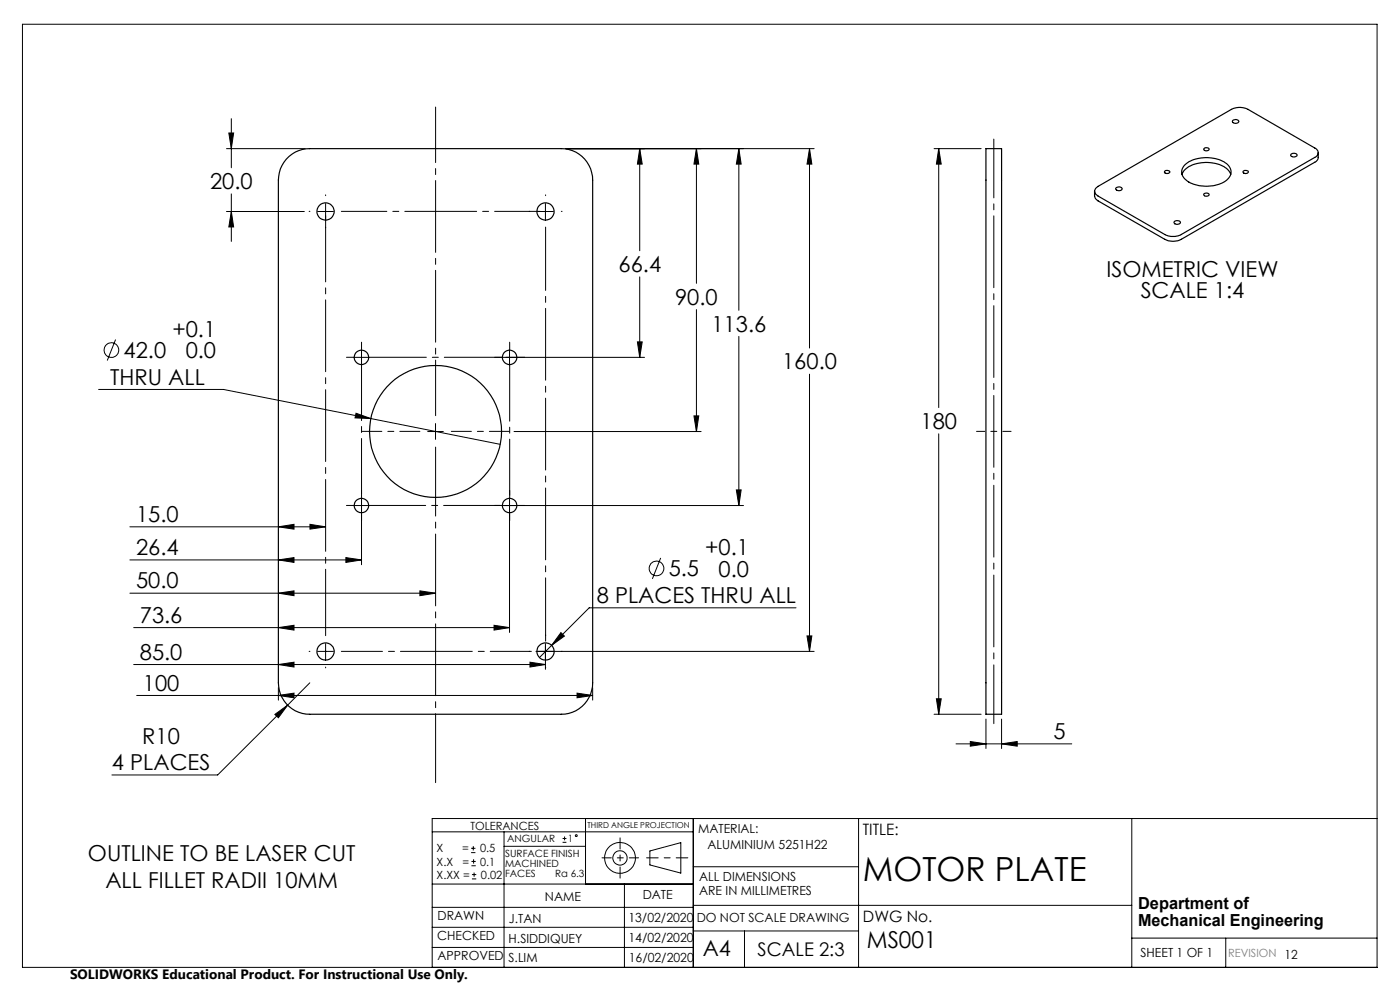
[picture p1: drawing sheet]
<svg xmlns="http://www.w3.org/2000/svg" width="297mm" height="210mm" viewBox="0 0 297 210" stroke-linecap="round" stroke-linejoin="round" font-family="sans-serif">
<g fill="none" stroke="#000" stroke-width=".21">
<path d="M4.8 5.1h287.3v200.1h-287.3zM48 31.5h16.7M48.5 28.2h1.1l-.5 3.3zM49.1 25.2v10.4M120.1 31.5h52.6M135.7 31.5l.5 3.3h-1zM135.7 31.5v21.7M147.7 31.5l.5 3.3h-1zM147.7 31.5v28.6M156.7 31.5l.5 3.3h-1zM156.7 31.5v34.3M171.7 31.5l.5 3.3h-1z"/>
<path d="M171.7 31.5v42.3M198.2 31.5h9.9M199.1 31.5l.6 3.3h-1.1zM199.1 31.5v55M48 44.9h16.6M49.1 44.9l.5 3.2h-1.1zM49.1 41.1v10.1M67.4 44.9h3.3M69.1 43.2v3.3M114.1 44.9h3.3M115.7 43.2v3.3M135.7 58.7v17.1"/>
<path d="M24.5 72l-1.7 4.5M75 75.8h3.4M76.7 74.1v3.4M106.4 75.8h30.3M108.1 74.1v3.4M135.2 72.5h1l-.5 3.3zM147.7 65.7v25.8M156.7 71.4v35.8M171.7 79.4v58.8M20.9 82.6h26.5l58.7 11.7M75.5 87.7l3.2 1.1-3.4-.2zM90.7 91.5h3.4"/>
<path d="M92.4 89.8v3.4M109 91.5h39.7M147.2 88.2h1l-.5 3.3zM199.1 92v59.5M27.6 111.8h41.5M27.6 118.8h49.1M59.1 111.8l3.3-.6v1zM59.1 118.8l3.3-.5v1zM65.8 111.2l3.3 .6-3.3 .4zM73.4 118.3l3.3 .5-3.3 .5zM75 107.2h3.4M76.7 105.6v14.2"/>
<path d="M108.1 105.6v28.6M140.2 118.3l-1.8 4.5M156.2 103.9h1l-.5 3.3zM157.7 107.2h-51.3M27.6 125.8h64.8M28.4 133.1h79.7M59.1 125.8l3.3-.5v1.1zM59.1 133.1l3.3-.5v1.1zM67.4 138.2h3.3M69.1 136.5v3.4M89.1 125.3l3.3 .5-3.3 .6zM104.8 132.6l3.3 .5-3.3 .6z"/>
<path d="M113.7 138.2h59M115.7 136.5v5.5M119 134.2l.7 .7-2.7 2zM168.9 128.9h-43.9l-10.6 10.6M171.2 134.9h1l-.5 3.3zM28.4 141h87.3M29 147.5h96.7M58.3 151.5l2.7-1.9-1.9 2.7zM59.1 147.5l3.3-.5v1zM59.1 145.9v2.6M59.1 141l3.3-.5v1zM61 149.6l-14.8 14.8h-22.5"/>
<path d="M65.7 144.8l-4.7 4.8M112.4 140.5l3.3 .5-3.3 .5zM122.4 147l3.3 .5-3.3 .5zM125.7 145.9v2.6M198.2 151.5h9.9M198.6 148.2h1.1l-.6 3.3zM202.8 157.8h24.6M205.8 157.3l3.4 .5-3.4 .5zM209.2 152.5v6.3M212.5 157.8l3.3-.5v1zM212.5 152.5v6.3M91.7 176.5h55.4"/>
<path d="M99.9 179.9h1M100.4 179.5v.9M106.9 176.5v28.7M106.9 179.5h17.3M119.3 178.7h.9M119.3 177.9h.9M119.8 177.4v.9M124.2 173.6v13.9M147.1 173.6v31.6M182.1 173.6v31.6M240.1 173.6v31.6M292.1 173.6h-200.4v31.6"/>
<path d="M91.7 196.7h55.4M91.7 192.5h55.4M91.7 187.5h55.4M99.9 180.9h1M100 183.6h.9M100 182.7h.9M100.1 186.4h.9M100.1 185.5h.9M100.5 182.3v.9M100.6 185.1v.9M132.5 187.5v17.7M137.9 180.5l6.5-1.8v6.5l-6.5-1.7z"/>
<path d="M147.1 183.9h35M147.1 197.5h35M147.1 192h93M157.9 197.5v7.7M240.1 199h52M260 199v6.2M91.7 201h55.4"/>
<circle cx="23.6" cy="74.3" r="1.56"/>
<circle cx="139.3" cy="120.6" r="1.56"/>
<circle cx="122.2" cy="177.3" r=".2"/>
<circle cx="131.5" cy="182" r="1.52"/>
<circle cx="131.5" cy="182" r="3.3"/>
</g>
<path d="M145.9 182h-8.7" fill="none" stroke="#000" stroke-width=".21" stroke-dasharray="15.2 1.3 1.3 1.3" stroke-dashoffset="12.8"/>
<path d="M131.5 177.7v8.6" fill="none" stroke="#000" stroke-width=".21" stroke-dasharray="15.2 1.3 1.3 1.3" stroke-dashoffset="12.9"/>
<path d="M127.7 182h7.8" fill="none" stroke="#000" stroke-width=".21" stroke-dasharray="15.2 1.3 1.3 1.3" stroke-dashoffset="13.3"/>
<g fill="none" stroke="#000" stroke-width=".21" stroke-dasharray="15.2 1.3 1.3 1.3">
<path d="M65.7 44.8h-.1M69.1 41.5v-.2M69.1 48.2v.1M112.4 44.8h-.2M115.7 41.5v-.2M119.1 44.8h.1M75 75.8h-1.5M76.7 74.1v-1.5M106.5 75.8h-1.6M108.1 74.1v-1.5M109.8 75.8h1.5M75 107.2h-1.5"/>
<path d="M76.7 105.6v-1.6M76.7 108.9v1.5M106.5 107.2h-1.6M108.1 105.6v-1.6M108.1 108.9v1.5M109.8 107.2h1.5M65.7 138.2h-.1M112.4 138.2h-.2M115.7 134.8v-.1M119.1 138.2h.1M69.1 141.5v.2M115.7 141.5v.2"/>
</g>
<path d="M72.4 44.8h42.2" fill="none" stroke="#000" stroke-width=".21" stroke-dasharray="15.2 1.3 1.3 1.3" stroke-dashoffset="5.6"/>
<path d="M115.7 48.2v87.8" fill="none" stroke="#000" stroke-width=".21" stroke-dasharray="15.2 1.3 1.3 1.3" stroke-dashoffset="1.8"/>
<path d="M76.7 77.5v27.3M92.4 88.2v-65.5" fill="none" stroke="#000" stroke-width=".21" stroke-dasharray="15.2 1.3 1.3 1.3" stroke-dashoffset="3.5"/>
<path d="M89.1 91.5h-12.4M95.7 91.5h12.4" fill="none" stroke="#000" stroke-width=".21" stroke-dasharray="15.2 1.3 1.3 1.3" stroke-dashoffset="11"/>
<path d="M92.4 94.8v71.2" fill="none" stroke="#000" stroke-width=".21" stroke-dasharray="15.2 1.3 1.3 1.3" stroke-dashoffset=".6"/>
<path d="M78.4 75.8h27.9" fill="none" stroke="#000" stroke-width=".21" stroke-dasharray="15.2 1.3 1.3 1.3" stroke-dashoffset="3.2"/>
<path d="M108.1 77.5v27.5" fill="none" stroke="#000" stroke-width=".21" stroke-dasharray="15.2 1.3 1.3 1.3" stroke-dashoffset="3.4"/>
<path d="M78.4 107.2h27.7" fill="none" stroke="#000" stroke-width=".21" stroke-dasharray="15.2 1.3 1.3 1.3" stroke-dashoffset="3.3"/>
<path d="M69.1 134.8v-89.1" fill="none" stroke="#000" stroke-width=".21" stroke-dasharray="15.2 1.3 1.3 1.3" stroke-dashoffset="1.2"/>
<path d="M72.4 138.2h40.3" fill="none" stroke="#000" stroke-width=".21" stroke-dasharray="15.2 1.3 1.3 1.3" stroke-dashoffset="6.5"/>
<path d="M214.5 91.5h-7.3" fill="none" stroke="#000" stroke-width=".21" stroke-dasharray="15.2 1.3 1.3 1.3" stroke-dashoffset="13.5"/>
<path d="M210.8 153.5v-124" fill="none" stroke="#000" stroke-width=".21" stroke-dasharray="15.2 1.3 1.3 1.3" stroke-dashoffset="2.8"/>
<g fill="#000">
<path d="M75.5 87.7l-.2 .9 3.4 .2zM58.3 151.5l.8 .8 1.9-2.7zM119 134.2l-2 2.7 2.7-2zM49.1 44.9l.5 3.2h-1.1zM48.5 28.2h1.1l-.5 3.3zM135.7 31.5l.5 3.3h-1zM135.2 72.5h1l-.5 3.3zM147.2 88.2h1l-.5 3.3zM147.7 31.5l.5 3.3h-1zM156.7 31.5l.5 3.3h-1zM156.2 103.9h1l-.5 3.3zM171.7 31.5l.5 3.3h-1zM171.2 134.9h1l-.5 3.3zM199.1 31.5l.6 3.3h-1.1zM198.6 148.2h1.1l-.6 3.3zM205.8 157.3l3.4 .5-3.4 .5zM212.5 157.8l3.3-.5v1z"/>
<path d="M65.8 111.2l3.3 .6-3.3 .4zM59.1 111.8l3.3-.6v1zM73.4 118.3l3.3 .5-3.3 .5zM59.1 118.8l3.3-.5v1zM89.1 125.3l3.3 .5-3.3 .6zM59.1 125.8l3.3-.5v1.1zM104.8 132.6l3.3 .5-3.3 .6zM59.1 133.1l3.3-.5v1.1zM112.4 140.5l3.3 .5-3.3 .5zM59.1 141l3.3-.5v1z"/>
<path d="M59.1 147.5l3.3-.5v1zM122.4 147l3.3 .5-3.3 .5z"/>
</g>
<g fill="none" stroke="#000" stroke-width=".25">
<path d="M61.3 33.2a6.6 6.6 0 0 1 4.4-1.7h53.4a6.7 6.7 0 0 1 6.6 6.7v106.6a6.7 6.7 0 0 1-6.6 6.7h-53.4a6.7 6.7 0 0 1-6.6-6.7v-106.6a6.6 6.6 0 0 1 2.2-5zM209.2 31.5h3.3v120h-3.3zM232.4 40l.5-.5 28.3-16.3a3.9 3.9 0 0 1 3.6 0l14.1 8.2a1.05 1.05 0 0 1 .8 1 1.05 1.05 0 0 1-.8 1l-28.5 16.5a4.1 4.1 0 0 1-3.3-.2l-14.2-8.1a1.07 1.07 0 0 1-.5-1.6zM236.7 39.9l.1-.1a.7 .7 0 0 1 1.2 .3 .71 .71 0 0 1-.7 .4 .71 .71 0 0 1-.6-.6zM247.1 36.3l.3-.1a.43 .43 0 0 1 .5-.1 .43 .43 0 0 1 .2 .5 .55 .55 0 0 1-.6 .2 .55 .55 0 0 1-.4-.5zM250.8 37a4.5 4.5 0 0 1 4-2.5 6.6 6.6 0 0 1 6 1.9l.3 .6M251.4 34.9a7.6 7.6 0 0 1 9 0 2.11 2.11 0 0 1-.5 3.5 7.8 7.8 0 0 1-8.5-.4 1.99 1.99 0 0 1 0-3.1zM255.5 31.5l.1-.1a.53 .53 0 0 1 .6-.1 .53 .53 0 0 1 .3 .5 .58 .58 0 0 1-.6 .2 .58 .58 0 0 1-.5-.5zM261.5 25.6v-.1a.74 .74 0 0 1 1.3 .4 .77 .77 0 0 1-1.4-.2zM263.7 36.3l.4-.1a.51 .51 0 0 1 .7 .4h-.1a.56 .56 0 0 1-.6 .2 .56 .56 0 0 1-.4-.5zM273.9 32.7l.1-.1a.6 .6 0 0 1 .7-.1 .6 .6 0 0 1 .4 .6 .75 .75 0 0 1-1.3-.3zM279.6 32.4v1.3l-.5 .6-28.5 16.5a3.9 3.9 0 0 1-3.5 0l-14.2-8.2-.6-.8-.1-1.2"/>
<path d="M249.2 46.9h.1a.73 .73 0 0 1 1.1 .4l-.1 .1a.7 .7 0 0 1-.7 .2 .7 .7 0 0 1-.5-.5zM255.5 41.1a.61 .61 0 0 1 1 .3 .58 .58 0 0 1-.7 .2 .58 .58 0 0 1-.4-.5z"/>
<circle cx="69.1" cy="44.9" r="1.83"/>
<circle cx="115.7" cy="44.9" r="1.83"/>
<circle cx="76.7" cy="75.8" r="1.54"/>
<circle cx="108.1" cy="75.8" r="1.54"/>
<circle cx="92.4" cy="91.5" r="14"/>
<circle cx="76.7" cy="107.2" r="1.53"/>
<circle cx="108.1" cy="107.2" r="1.53"/>
<circle cx="69.1" cy="138.2" r="1.83"/>
<circle cx="115.7" cy="138.2" r="1.83"/>
</g>
<text font-size="7.1" x="183.1" y="186.9">MOTOR PLATE</text>
<text font-size="4.9" x="183.9" y="201">MS001</text>
<g font-size="4.7">
<text x="44.6" y="40.1">20.0</text>
<text x="131.2" y="57.7">66.4</text>
<text x="234.7" y="58.8">ISOMETRIC VIEW</text>
<text x="143.2" y="64.6">90.0</text>
<text x="242" y="63.3">SCALE 1:4</text>
<text x="36.6" y="71.5">+0.1</text>
<text x="150.9" y="70.3">113.6</text>
<text x="26.2" y="76">42.0</text>
<text x="39.4" y="76">0.0</text>
<text x="23.3" y="81.6">THRU ALL</text>
<text x="165.9" y="78.3">160.0</text>
<text x="195.3" y="91">180</text>
<text x="28.9" y="110.7">15.0</text>
<text x="28.9" y="117.8">26.4</text>
<text x="149.6" y="117.8">+0.1</text>
<text x="28.9" y="124.8">50.0</text>
<text x="141.9" y="122.3">5.5</text>
<text x="152.5" y="122.3">0.0</text>
<text x="126.6" y="127.9">8 PLACES THRU ALL</text>
<text x="29.7" y="132.1">73.6</text>
<text x="29.7" y="139.9">85.0</text>
<text x="30.3" y="146.5">100</text>
<text x="30.2" y="157.8">R10</text>
<text x="223.5" y="156.8">5</text>
<text x="23.8" y="163.4">4 PLACES</text>
<text x="18.7" y="182.5">OUTLINE TO BE LASER CUT</text>
<text x="22.4" y="188.4">ALL FILLET RADII 10MM</text>
<text x="149.1" y="202.9">A4</text>
</g>
<text font-size="4" x="160.7" y="202.8">SCALE 2:3</text>
<g font-size="3.5">
<text x="241.4" y="192.8">Department of</text>
<text x="241.4" y="196.3">Mechanical Engineering</text>
</g>
<g font-size="3.3">
<text x="183" y="177.2">TITLE:</text>
<text x="183.1" y="195.7">DWG No.</text>
</g>
<text font-size="2.9" x="14.9" y="207.6">SOLIDWORKS Educational Product. For Instructional Use Only.</text>
<g font-size="2.7">
<text x="148.1" y="176.7">MATERIAL:</text>
<text x="150.1" y="180.1">ALUMINIUM 5251H22</text>
<text x="115.6" y="191">NAME</text>
<text x="136.3" y="190.8">DATE</text>
<text x="148.3" y="186.8">ALL DIMENSIONS</text>
<text x="148.3" y="189.8">ARE IN MILLIMETRES</text>
<text x="92.8" y="195.2">DRAWN</text>
<text x="107.9" y="195.7">J.TAN</text>
<text x="133.3" y="195.6">13/02/2020</text>
<text x="147.8" y="195.7">DO NOT SCALE DRAWING</text>
<text x="92.8" y="199.3">CHECKED</text>
<text x="92.8" y="203.6">APPROVED</text>
<text x="107.9" y="199.9">H.SIDDIQUEY</text>
<text x="133.3" y="199.8">14/02/2020</text>
<text x="242" y="203">SHEET 1 OF 1</text>
<text x="107.9" y="204.1">S.LIM</text>
<text x="133.4" y="204">16/02/2020</text>
</g>
<g font-size="2.4">
<text x="99.8" y="176">TOLERANCES</text>
<text x="92.6" y="180.8">X</text>
<text x="92.6" y="183.6">X.X</text>
<text x="98" y="180.8">=</text>
<text x="98.1" y="183.6">=</text>
<text x="101.8" y="180.8">0.5</text>
<text x="101.9" y="183.6">0.1</text>
<text x="92.6" y="186.4">X.XX =</text>
<text x="102" y="186.4">0.02</text>
</g>
<text font-size="2.4" fill="#808080" x="260.6" y="203">REVISION 12</text>
<g font-size="2.1">
<text x="107.6" y="178.6">ANGULAR</text>
<text x="120.5" y="178.6">1</text>
<text x="107.2" y="181.8">SURFACE FINISH</text>
<text x="107.2" y="183.9">MACHINED</text>
<text x="107.2" y="186">FACES</text>
<text x="117.8" y="186">Ra 6.3</text>
</g>
<text font-size="1.7" x="124.6" y="175.7">THIRD ANGLE PROJECTION</text>
</svg>
